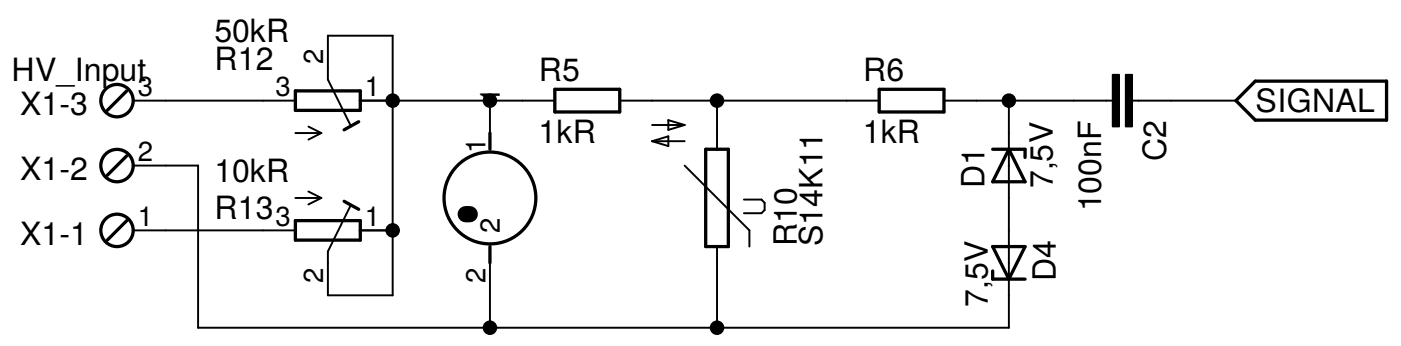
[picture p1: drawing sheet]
<svg xmlns="http://www.w3.org/2000/svg" width="244mm" height="60mm" viewBox="0 0 244 60" stroke-linecap="round" stroke-linejoin="round" font-family="sans-serif">
<g fill="none" stroke="#000" stroke-width=".57">
<path d="M22 15.8l-3.4 3.4M51.4 15.8h11.2v3.4h-11.2zM96.5 15.5h11.2v4h-11.2zM152.8 15.5h11.3v4h-11.3zM218.2 14.1h22.8v6.8h-22.8l-3.3-3.4zM22 38.3l-3.4 3.4M22 27.1l-3.4 3.4M51.4 38.3h11.2v3.4h-11.2zM59.8 35l2.6 1.4M62.4 21.1l-2.6 1.5M85.2 23.1v2.8M122.7 25.9h3.9v16.9h-3.9z"/>
<path d="M172.6 25.9h5.6v1.4M175.4 25.9l2.8 5.7h-5.6zM85.2 42.8v2.9M172.6 42.8h5.6l-2.8 5.7zM172.6 47.1v1.4h5.6"/>
<circle cx="20.3" cy="17.5" r="2.82"/>
<circle cx="20.3" cy="28.8" r="2.82"/>
<circle cx="85.2" cy="34.4" r="8"/>
<circle cx="20.3" cy="40" r="2.82"/>
</g>
<g fill="none" stroke="#000" stroke-width=".34">
<path d="M23.2 17.5h28.2M62.6 17.5h33.9M85.2 17.5v5.6M107.7 17.5h45.1M124.7 17.5v8.4M164.1 17.5h29.3M175.4 17.5v39.4h-141v-28.1h-11.2M196.8 17.5h18.1M51.4 23.1h4.5M51.4 34.4h4.5M53.6 22l2.3 1.1M53.6 33.3l2.3 1.1"/>
<path d="M55.9 23.1l-2.3 1.2M55.9 34.4l-2.3 1.1M60.9 21.7l-3.9-7.9v-7.6h11.3v45.1h-11.3v-7.6l3.9-7.8M113.4 21.7h5.6M113.4 24.5l2.8-.8v1.7zM113.4 24.5h5.6M116.2 20.9l2.8 .8-2.8 .9zM119 28.8l11.3 11.2v2.8M129.3 34.7h3.1l.5 .5v1.3l-.5 .5h-3.1M23.2 40h28.2M62.6 40h5.7M85.2 45.7v11.2"/>
<path d="M124.7 42.8v14.1"/>
</g>
<path d="M81 37.2h.7" fill="none" stroke="#000" stroke-width="2.8"/>
<path d="M193.4 13h1.2v9h-1.2zM195.7 13h1.1v9h-1.1z" fill="#000" stroke="#000" stroke-width=".28"/>
<g fill="#000" stroke="#000" stroke-width=".28">
<circle cx="68.3" cy="17.5" r="1.12"/>
<circle cx="85.2" cy="17.5" r="1.12"/>
<circle cx="124.7" cy="17.5" r="1.12"/>
<circle cx="175.4" cy="17.5" r="1.12"/>
<circle cx="68.3" cy="40" r="1.12"/>
<circle cx="85.2" cy="56.9" r="1.12"/>
<circle cx="124.7" cy="56.9" r="1.12"/>
</g>
<g font-size="5.6">
<text x="37.3" y="7.3">50kR</text>
<text x="2" y="14.1">HV_Input</text>
<text x="37.3" y="12.1">R12</text>
<text x="93.7" y="14.2">R5</text>
<text x="150.1" y="14.2">R6</text>
<text x="3.5" y="20">X1-3</text>
<text x="218.3" y="19.5">SIGNAL</text>
<text x="93.6" y="24.8">1kR</text>
<text x="150" y="24.8">1kR</text>
<text x="202.7" y="28" transform="rotate(-90 202.7 28)">C2</text>
<text x="3.5" y="31.3">X1-2</text>
<text x="37.3" y="31.6">10kR</text>
<text x="171.2" y="32.7" transform="rotate(-90 171.2 32.7)">D1</text>
<text x="183" y="32.7" transform="rotate(-90 183 32.7)">7,5V</text>
<text x="37.3" y="38.1">R13</text>
<text x="191.4" y="36.7" transform="rotate(-90 191.4 36.7)">100nF</text>
<text x="3.5" y="42.6">X1-1</text>
<text x="138.5" y="42.8" transform="rotate(-90 138.5 42.8)">R10</text>
<text x="143" y="42.8" transform="rotate(-90 143 42.8)">S14K11</text>
<text x="171.7" y="53.3" transform="rotate(-90 171.7 53.3)">7,5V</text>
<text x="183.6" y="48.9" transform="rotate(-90 183.6 48.9)">D4</text>
</g>
<g font-size="4.8">
<text x="56.2" y="11.1" transform="rotate(-90 56.2 11.1)">2</text>
<text x="24" y="16.7">3</text>
<text x="47.9" y="16.7">3</text>
<text x="63.4" y="16.7">1</text>
<text x="86.9" y="17.9" transform="rotate(-90 86.9 17.9)">1</text>
<text x="24" y="28">2</text>
<text x="84.4" y="26.6" transform="rotate(-90 84.4 26.6)">1</text>
<text x="24" y="39.2">1</text>
<text x="47.9" y="39.2">3</text>
<text x="63.4" y="39.2">1</text>
<text x="86.9" y="40.5" transform="rotate(-90 86.9 40.5)">2</text>
<text x="56.2" y="49.1" transform="rotate(-90 56.2 49.1)">2</text>
<text x="84.4" y="49.1" transform="rotate(-90 84.4 49.1)">2</text>
</g>
</svg>
